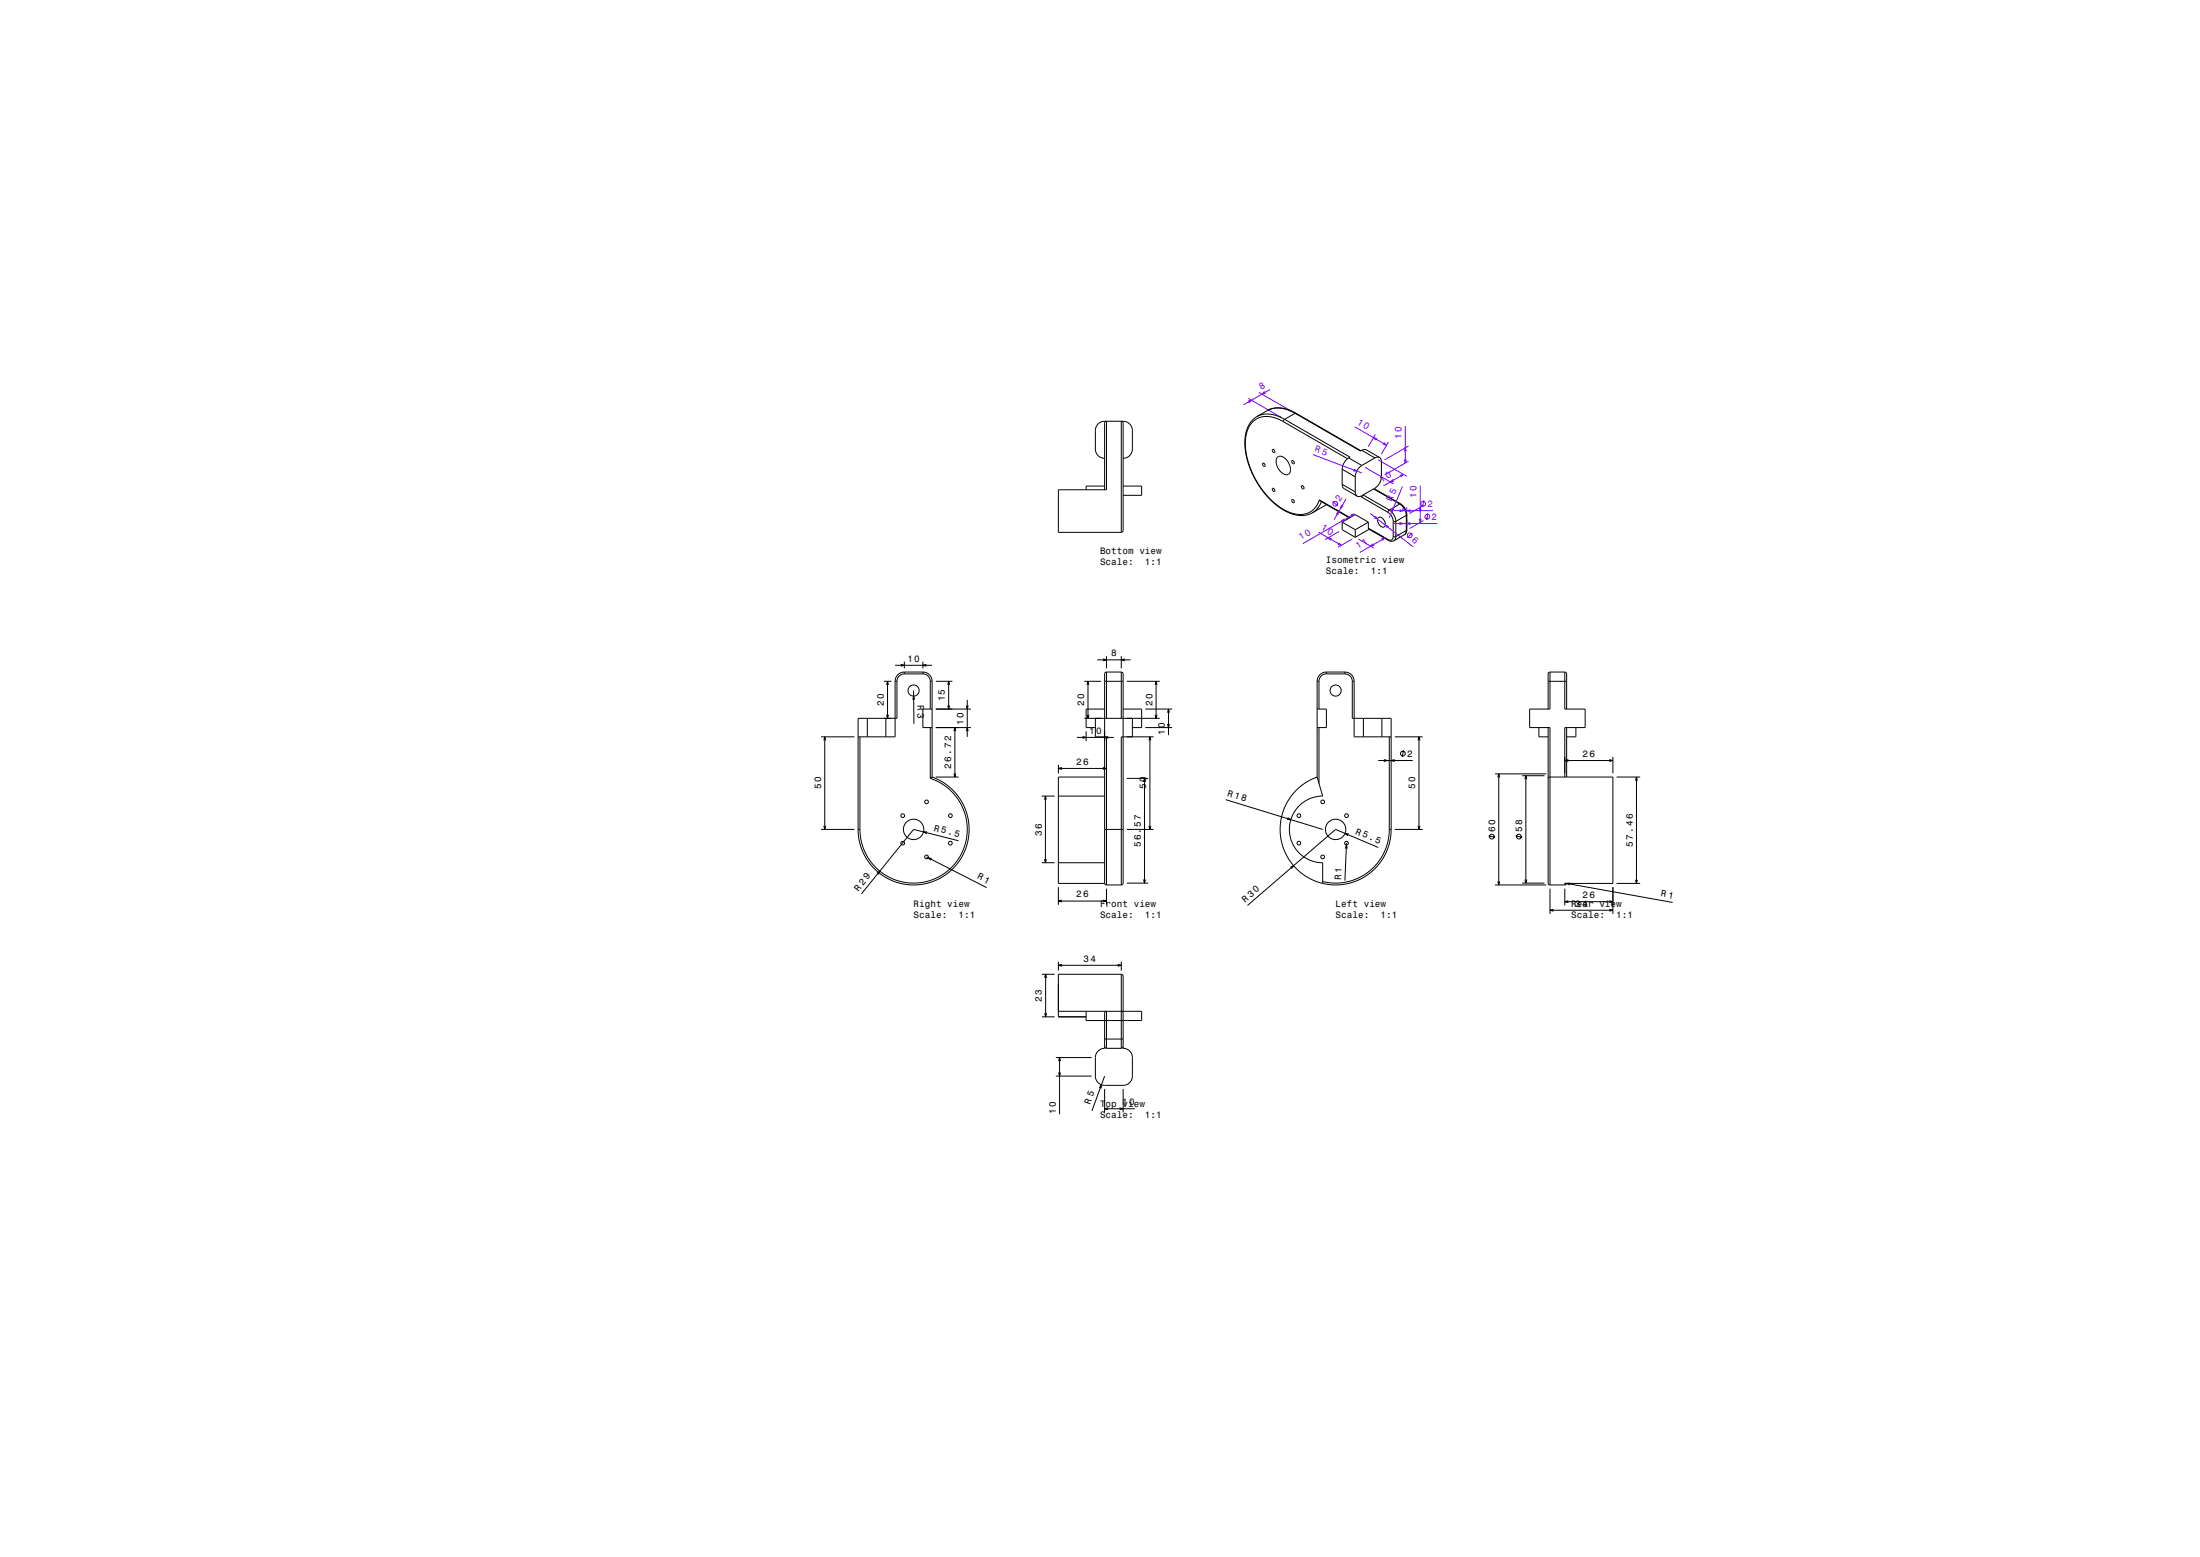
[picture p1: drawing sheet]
<svg xmlns="http://www.w3.org/2000/svg" width="1189mm" height="841mm" viewBox="0 0 1189 841" stroke-linecap="round" stroke-linejoin="round" font-family="sans-serif">
<g fill="none" stroke="#000" stroke-width=".54">
<path d="M606 228l1 1v58l-1 1zM679 225l3-1h4l4 1 4 2M679 225a18 18 0 0 0-6 20 44 44 0 0 0 26 33 13 13 0 0 0 10-1M685 222l3-1 4-1 4 1 4 2M685 222a15 15 0 0 1 15 1M685 222l-6 3M694 228l-6-3h-5l-5 2-3 3-2 5v7l1 6 3 8 4 7 5 6 5 5 6 3 5 1 5-1 4-3 2-4M694 228l34 20M694 227v1M694 227l36 20h-1M700 223l35 21 1-1M700 223l-6 4"/>
<path d="M700 223h.1M700 223l36 20M597 248l-3-2-2-3v-12l2-2 3-1h11h2l2 2v2v12l-2 3-3 1M682 250a1 1 0 0 1 2 0 .8 .8 0 0 1 0 1 .8 .8 0 0 1-1 1zM690 247l2-1 1 1 3 2 1 4v2l-1 1h-2l-3-3-1-3zM698 249a1 1 0 0 1 2 0 .8 .8 0 0 1-1 1zM725 253l7 5M725 253v9M729 247l-2 3-2 3M729 247l7 4M732 258v8M736 251l-3 3-1 4"/>
<path d="M736 243h2l8 4M736 243l7 4M743 247l-7 4M746 247h-3M746 247l1 2v9l-2 3-2 3M597 265v-36l1-1v37h-26v23h34M597 263h-10v2M607 263h10v5h-10M688 264a.8 .8 0 0 1 1 0 .8 .8 0 0 1-1 1zM703 262a1 1 0 0 1 2 0 .8 .8 0 0 1 0 1 .8 .8 0 0 1-1 1zM713 270l16 10M713 270l17 10"/>
<path d="M714 271l-2 4-3 2M717 273l-8 4M725 262l1 2 7 4M725 262l7 4M732 266l1 2M733 268h3v1M736 269l14 8M737 267l-1 2M737 267l14 9M742 264l15 8M742 264l-5 3M742 264l14 8"/>
<path d="M745 280l1-1 2 2 1 2-1 2h-1l-2-2-1-2zM750 277l2 2 1 3M751 276l2 2 1 4M751 276l-1 1M756 272l3 3 1 3M756 272l-5 4M757 272h-1M757 272a7 7 0 0 1 3 6M760 278l-6 4M760 278v9M760 278h.1M760 278v8"/>
<path d="M725 282l7-4 8 4M725 282l7 4M725 282v4l7 4M732 286v4M740 285l10 7M740 282l-8 4M740 285l10 6M740 282v3M740 286l-8 4M750 291v1M750 292h3M753 290l-1 2-2-1"/>
<path d="M753 290h1M753 282h1M753 282v8M754 290l-1 2M754 282v8M759 289l-6 3M760 287l-1 2M760 287l-6 3M760 286v1M760 286l-1 3M484 359h20M487 359h2l-2 1"/>
<path d="M489 357v4M499 357v4M501 359h-2l2 1M593 356h18M596 356h2l-2 1M598 354v7M606 354v7M608 356h-2l2 1M478 368h4M479 370l1-2v2M480 368v20M484 368v30h-20"/>
<path d="M484 368h1M485 368v20h-21v60M489 364l-3 1-1 3M489 363l-4 2-1 3M489 363v1M489 363h10M489 364h10M494 373v18M494 378v-2l-1 2M499 364l3 1 1 3M499 363l3 1 2 4M499 363v1"/>
<path d="M503 368h1M503 368v15M504 368v52M506 368h9M512 370l1-2v2M513 368v15M523 378v20M586 368h9M587 370l1-2 1 2M588 368v20M597 368h10M598 363l-1 1v113l1 1"/>
<path d="M598 363v25M598 363h8M606 363l1 1v113l-1 1M606 363v25M609 368h18M624 370l1-2v2M625 368v20M712 368h1M712 368v52M713 368v15M717 363l-4 2-1 3M717 364l-3 1-1 3"/>
<path d="M717 363h10M717 363v1M717 364h10M727 363l3 1 2 4M727 364l3 1 1 3M727 363v1M731 368v20h21v60M731 368h1M732 368v30h20M837 368h10M838 363l-1 1v19M838 363v20h-11v10h11v85"/>
<path d="M838 363h8M846 363l1 1v19M846 363v20h11v10h-11v27M444 398h18M445 400l1-2v2M446 398v50M465 398v50M469 388v10M479 388v10M479 386l1 2v-2M503 393v27M504 383h-5v10h5"/>
<path d="M506 393h19M506 383h19M512 381l1 2v-2M516 395v-2l1 2M516 393v27M522 395l1-2v2M522 381l1 2v-2M582 398h20M585 398h2l-2 1M586 388h41M587 395v5M587 386l1 2 1-2"/>
<path d="M592 388v10h6v80M597 383h-10v10h5M599 398h-2l2 1M607 383h10v10h-5M612 388v10M619 393h15M619 383h15M621 400v-2l1 2M621 398v50M623 398h-17v80M624 386l1 2v-2M631 385l1-2v2"/>
<path d="M631 391l1 2v-2M632 383v14M712 383h5v10h-5M713 393v30M737 388v10M747 388v10M751 398v50M754 398h15M766 400l1-2v2M767 398v50M832 393v5h5M837 393v84l1 1"/>
<path d="M847 393v27M852 393v5h-5M504 420l7 3 6 6 4 7 2 8v8l-2 8-4 7-6 6-7 3-8 2-8-1-8-2-7-5-5-7-3-7-1-8M504 420h-1M506 420h12M516 418v2l1-2M572 413v5M572 415h26M574 415h-2l2 1M596 415h2l-2 1M597 420h-25v57h25M712 420l3 10-7 1-6 5-4 6-1 7 1 6 5 6 5 4 7 1v11"/>
<path d="M712 420l-8 4-7 7-4 9-1 9 2 10 5 8 7 6 9 4M745 411h19M748 410l2 1h-2M754 410l-2 1h2M759 405l-1 4M808 418h28M809 420l1-2 1 2M810 418v60M823 419h12M825 419v58M846 411h26M848 410l-2 1h2"/>
<path d="M870 410l2 1h-2M872 409v9M874 420h12M884 420v57M503 420l7 4 6 5 4 7 2 7 1 8-2 8-4 7-6 5-7 4-8 2-8-1-8-2-6-5-5-6-3-7-1-8M563 430h7M564 432l1-2 1 2M565 430v36M572 430h25M609 420h12M618 422l1-2v2M619 420v57"/>
<path d="M662 432l53 16M824 421l1-2v2M837 420h1h34v57h-26v1M884 422v-2l1 2M444 448h18M445 446l1 2v-2M464 448h1M501 449h-2l2 1M518 454l-24-6-28 35M597 448h10M609 448h14M621 446v2l1-2"/>
<path d="M696 442l2 1h-2M727 458l1-2v2M728 455l-1 21M729 450h-2l1 1M745 458l-23-10-48 41M751 448l-1 7-2 6-4 5-4 5-6 3-6 2-7 1-6-1M751 448h1M752 448l-1 6-2 7-4 6-4 4-6 4-7 2-6 1-7-1M754 448h15M766 446l1 2v-2M805 452h3M819 452h4"/>
<path d="M474 472l2-1-1 1M501 463l32 16M504 464l-2-1 1 2M563 466h7M564 464l1 2 1-2M572 466h25M572 479v10M598 478h8M609 477h12M618 475l1 2v-2M697 468h2l-1 1M808 478h28"/>
<path d="M809 476l1 2 1-2M823 477h12M824 475l1 2v-2M838 478h8M846 477l58 10M847 477l-1 1M849 477h-2l1 1M872 479v15M874 477h12M884 475v2l1-2M572 487h26M574 486l-2 1h2"/>
<path d="M596 486l2 1h-2M598 480v9M838 480v14M838 492h34M840 491l-2 1h2M846 480v9M846 487h26M848 487h-2l2 1M870 487h2l-2 1M870 491l2 1h-2M572 519v5M606 519v5"/>
<path d="M563 526h7M565 528v-2l1 2M565 526v23M572 521h34M574 521h-2l2 1M604 521h2l-2 1M606 526l1 1v19M606 526h-34v23h15M606 526v40M563 549h7M565 547v2l1-2M572 546h45v5h-30v-5"/>
<path d="M606 546l1 1v19l3 1 2 4v11l-1 2-1 2h-3h-11l-2-1-2-2v-13l2-3 3-1v-19l1-1v20M571 571h19M572 573l1-2v2M572 579l1 2v-2M573 571v31M597 565l1 1M597 561h10M598 566h8M607 565l-1 1M571 581h19M594 588l1-2v2M597 588v13"/>
<path d="M597 599h16M597 581l-7 19M599 598l-2 1h2M605 598l2 1h-2M607 588v13"/>
<circle cx="688" cy="244" r=".9"/>
<circle cx="699" cy="271" r=".9"/>
<circle cx="494" cy="373" r="3"/>
<circle cx="722" cy="373" r="3"/>
<circle cx="758" cy="407" r="1.3"/>
<circle cx="501" cy="433" r="1"/>
<circle cx="715" cy="433" r="1"/>
<circle cx="488" cy="441" r="1"/>
<circle cx="488" cy="455" r="1"/>
<circle cx="494" cy="448" r="5"/>
<circle cx="514" cy="455" r="1"/>
<circle cx="514" cy="441" r="1"/>
<circle cx="702" cy="455" r="1"/>
<circle cx="702" cy="441" r="1"/>
<circle cx="722" cy="448" r="6"/>
<circle cx="728" cy="441" r="1"/>
<circle cx="728" cy="455" r="1"/>
<circle cx="806" cy="452" r="1.3"/>
<circle cx="821" cy="452" r="1.3"/>
<circle cx="501" cy="463" r="1"/>
<circle cx="715" cy="463" r="1"/>
</g>
<g fill="none" stroke="#8000ff" stroke-width=".54">
<path d="M674 217l2-1-1 2M675 215l18 11M680 212l18 10M683 212l-1 1 2-1M686 210l-14 9M732 231l17 9M743 235l-4 6M744 237l-2-1 2 2M748 239l1 1h-2M750 239l-3 6M759 230v20M710 246l26 10"/>
<path d="M732 253l1 1h-2M738 252l15 9M745 248l15 9M753 259l-2 1h2M757 257l2-1-2 2M759 256l-11 7M759 248v2l1-2M759 244v-2l1 2M761 249l-13 8M761 241l-13 7M720 271l3 2M722 278l1-2v2"/>
<path d="M725 273l-1 2 2-2M728 269l-7 12M730 278h2l-2 1M732 278l-28 16M741 277l23 18M743 279l2 1h-2M752 275v2l1-2M753 276h21M756 275l2 1h-2M758 263l-7 17M758 274v2M760 274v2"/>
<path d="M762 275l-2 1h2M767 276l1-2v2M768 262v20M769 273l-7 4M770 270l-1 4M772 277l-1 4M713 288l12 7M720 291l-2-1 1 2M723 293l2 2-2-1M724 287l-8 4M726 280l-1 2 2-1M731 291l-8 5"/>
<path d="M734 291l9 5M742 287l8 5M742 294l-1 1 2-1M747 291h2l-2 1M749 291l-14 7M751 284h-2l1 1M753 283h24M756 282l2 1h-2M760 281v3M762 282l-2 1h2M763 288l-2 2M767 280l1 2v-2"/>
<path d="M769 281l-7 5"/>
<circle cx="722" cy="272" r="1.3"/>
<circle cx="769" cy="272" r="1.3"/>
<circle cx="771" cy="279" r="1.3"/>
<circle cx="762" cy="289" r="1.3"/>
</g>
<path d="M0 0h1189v841h-1189" fill="none" stroke="#fff" stroke-width=".54"/>
<g font-size="5.1" fill="#8000ff">
<text x="682" y="211" transform="rotate(-30 682 211)">8</text>
<text x="733" y="229" transform="rotate(30 733 229)">10</text>
<text x="710" y="244" transform="rotate(20 710 244)">R 5</text>
<text x="747" y="261" transform="rotate(-30 747 261)">10</text>
<text x="724" y="271" transform="rotate(-60 724 271)">2</text>
<text x="714" y="286" transform="rotate(30 714 286)">10</text>
<text x="703" y="292" transform="rotate(-30 703 292)">10</text>
<text x="734" y="297" transform="rotate(-30 734 297)">11</text>
</g>
<g font-size="5.1">
<text x="663" y="430" transform="rotate(17 663 430)">R 18</text>
<text x="464" y="482" transform="rotate(-51 464 482)">R 29</text>
</g>
<g font-size="5" fill="#8000ff">
<text x="757" y="237" transform="rotate(-90 757 237)">10</text>
<text x="766" y="269" transform="rotate(-90 766 269)">10</text>
<text x="752" y="271" transform="rotate(-67 752 271)">R 5</text>
<text x="771" y="274">2</text>
<text x="774" y="281">2</text>
<text x="763" y="292" transform="rotate(38 763 292)">6</text>
</g>
<g font-size="5">
<text x="595" y="299">Bottom view</text>
<text x="595" y="305">Scale:</text>
<text x="619" y="305">1:1</text>
<text x="717" y="304">Isometric view</text>
<text x="717" y="310">Scale:</text>
<text x="741" y="310">1:1</text>
<text x="490" y="357">10</text>
<text x="600" y="354">8</text>
<text x="478" y="381" transform="rotate(-90 478 381)">20</text>
<text x="496" y="381" transform="rotate(89 496 381)">R 3</text>
<text x="511" y="379" transform="rotate(-90 511 379)">15</text>
<text x="586" y="381" transform="rotate(-90 586 381)">20</text>
<text x="623" y="381" transform="rotate(-90 623 381)">20</text>
<text x="521" y="391" transform="rotate(-90 521 391)">10</text>
<text x="589" y="396">10</text>
<text x="630" y="397" transform="rotate(-90 630 397)">10</text>
<text x="582" y="413">26</text>
<text x="760" y="409">2</text>
<text x="855" y="409">26</text>
<text x="514" y="415" transform="rotate(-90 514 415)">26.72</text>
<text x="444" y="426" transform="rotate(-90 444 426)">50</text>
<text x="619" y="426" transform="rotate(-90 619 426)">50</text>
<text x="765" y="426" transform="rotate(-90 765 426)">50</text>
<text x="504" y="449" transform="rotate(14 504 449)">R 5.5</text>
<text x="808" y="450" transform="rotate(-90 808 450)">60</text>
<text x="823" y="450" transform="rotate(-90 823 450)">58</text>
<text x="563" y="451" transform="rotate(-90 563 451)">36</text>
<text x="732" y="450" transform="rotate(23 732 450)">R 5.5</text>
<text x="617" y="458" transform="rotate(-90 617 458)">56.57</text>
<text x="882" y="457" transform="rotate(-90 882 457)">57.46</text>
<text x="528" y="474" transform="rotate(27 528 474)">R 1</text>
<text x="725" y="476" transform="rotate(-88 725 476)">R 1</text>
<text x="582" y="485">26</text>
<text x="855" y="485">26</text>
<text x="897" y="484" transform="rotate(10 897 484)">R 1</text>
<text x="494" y="490">Right view</text>
<text x="595" y="490">Front view</text>
<text x="673" y="488" transform="rotate(-41 673 488)">R 30</text>
<text x="722" y="490">Left view</text>
<text x="849" y="490">Rear view</text>
<text x="851" y="490">34</text>
<text x="494" y="496">Scale:</text>
<text x="518" y="496">1:1</text>
<text x="595" y="496">Scale:</text>
<text x="619" y="496">1:1</text>
<text x="722" y="496">Scale:</text>
<text x="746" y="496">1:1</text>
<text x="849" y="496">Scale:</text>
<text x="873" y="496">1:1</text>
<text x="586" y="519">34</text>
<text x="563" y="541" transform="rotate(-90 563 541)">23</text>
<text x="589" y="597" transform="rotate(-70 589 597)">R 5</text>
<text x="595" y="598">Top view</text>
<text x="606" y="597">10</text>
<text x="571" y="602" transform="rotate(-90 571 602)">10</text>
<text x="595" y="604">Scale:</text>
<text x="619" y="604">1:1</text>
</g>
</svg>
